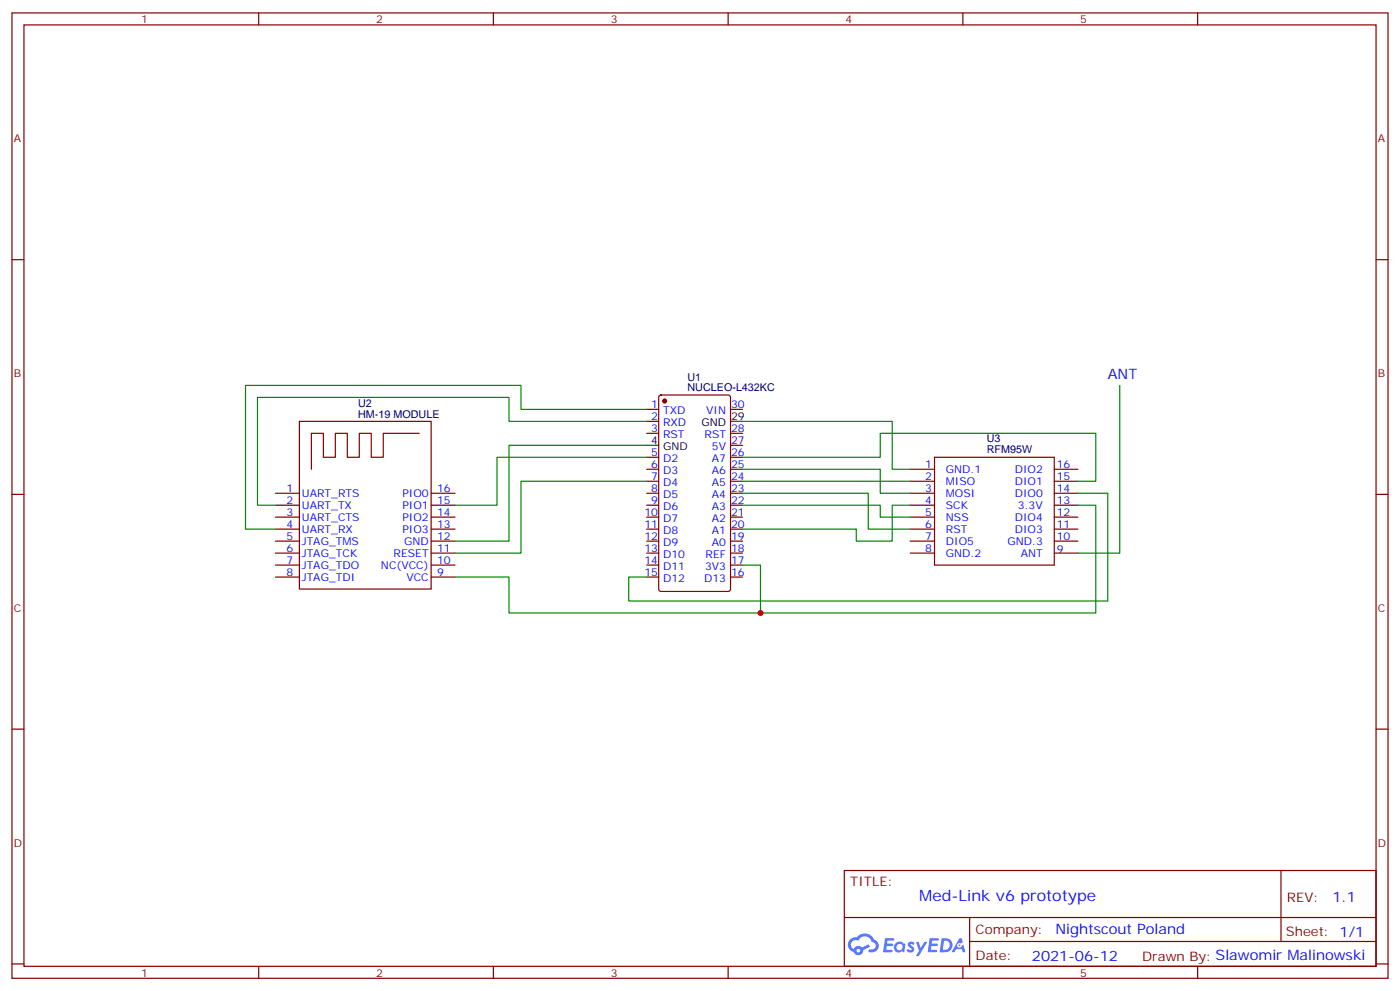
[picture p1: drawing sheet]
<svg xmlns="http://www.w3.org/2000/svg" width="412mm" height="292mm" viewBox="0 0 412 292" stroke-linecap="round" stroke-linejoin="round" font-family="sans-serif">
<g fill="none" stroke="#870000" stroke-width=".35">
<path d="M3.5 3.8h405.4v284.3h-405.4zM7.1 7.3h398.2v277.3h-398.2zM76.2 3.8v3.5M145.3 3.8v3.5M214.5 3.8v3.5M283.6 3.8v3.5M352.8 3.8v3.5M3.5 76.5h3.6M405.3 76.5h3.6M3.5 145.6h3.6M405.3 145.6h3.6M3.5 214.8h3.6"/>
<path d="M405.3 214.8h3.6M248.7 256.4h156.6v28.2h-156.6zM377.3 256.4v20.9M248.7 270.2h156.5M285.6 277.3h119.6M285.6 270.2v14.2M3.5 283.9h3.6M76.2 284.6v3.5M145.3 284.6v3.5M214.5 284.6v3.5M283.6 284.6v3.5M352.8 284.6v3.5"/>
<path d="M405.3 283.9h3.6"/>
</g>
<g fill="#5487ff">
<path d="M267.7 277.6a1.22 1.22 0 0 1 1.7 .2l-.4 .6a.47 .47 0 0 0-.3-.4 .47 .47 0 0 0-.5 .2l.1 .2a1.14 1.14 0 0 1 .8 1.8 1.14 1.14 0 0 1-1.9 0l-.2-.2 .5-.6 .7 .5a.29 .29 0 0 0 .3-.3 .29 .29 0 0 0-.2-.3 1.04 1.04 0 0 1-.6-1.7z"/>
<path d="M260.7 276.3h2.4l.3 .2-.2 .5-1.8 .1-.1 .8h1.5l.3 .4-.3 .4h-1.6l-.2 1.1h1.7l.2 .3-.2 .3-2.6 .1z"/>
<path d="M273.8 276.3h2.4l.3 .2-.1 .5-1.8 .1-.2 .8h1.6l.3 .4-.4 .4h-1.6l-.1 1.1h1.7l.2 .3-.2 .3-2.6 .1z"/>
<path d="M282.6 276.3h.7l.3 1.3-.6 .3a.69 .69 0 0 0-1 .3 .69 .69 0 0 0 .4 .9 .69 .69 0 0 0 .9-.6l.5-.2 .6 2.2h-.8l-.2-.9h-1.8l-.5 .9h-.8z"/>
<path d="M269.8 277.4h.8l.6 1.8 1.1-1.8h.9l-2.6 4.2h-.8l.9-1.5z"/>
<path d="M277.4 276.3l-.6 4.2h1.3a2.11 2.11 0 0 0 2.5-2.1 2.11 2.11 0 0 0-2.5-2.1zM278.1 277.1a1.39 1.39 0 0 1 1.7 1.4 1.39 1.39 0 0 1-1.8 1.3h-.3z"/>
<path d="M263.7 277.9a1.54 1.54 0 0 0-.1 2.2 1.54 1.54 0 0 0 2.2 .1l.6 .3 .3-2.3-.2-.3h-.4a1.49 1.49 0 0 0-2.4 0zM264 278.9a.94 .94 0 0 1 1.8 0 .94 .94 0 0 1-1.8 0z"/>
<path d="M250.4 276.7a2.18 2.18 0 0 0 1.1 3.7 1.44 1.44 0 0 0 1.6 .9 1.44 1.44 0 0 0 1.2-1.4l2-1.1-.5-.7-1.9 1a1.47 1.47 0 0 0-2.4 .4 1.39 1.39 0 0 1-.7-1.9 1.39 1.39 0 0 1 2-.5 2.12 2.12 0 0 1 2.2-1.3 2.12 2.12 0 0 1 1.9 1.7 1.14 1.14 0 0 1 1.1 1.4 1.14 1.14 0 0 1-1.7 .7 .43 .43 0 0 0-.5 .4 .43 .43 0 0 0 .4 .5 1.98 1.98 0 0 0 2.5-1.2 1.98 1.98 0 0 0-1.2-2.6 3.1 3.1 0 0 0-5.3-.6l-.9 .1zM252.3 280a.55 .55 0 0 1 1.1 0 .55 .55 0 0 1-1.1 0z"/>
<circle cx="282.6" cy="278.4" r=".26"/>
</g>
<circle cx="195.8" cy="118.1" r=".53" fill="#870000" stroke="#870000" stroke-width=".35"/>
<g fill="none" stroke="#870000" stroke-width=".35">
<path d="M194.3 116.6l.4-.3h19.8l.6 .5 .1 56.7-.5 .6-20 .1-.6-.5-.1-56.6zM88.2 124.1h38.8v49.4h-38.8zM123.5 127.6h-10.6v7.1h-3.5v-7.1h-3.6v7.1h-3.5v-7.1h-3.5v7.1h-3.6v-7.1h-3.5v10.6M190.5 120.6h3.5M190.5 124.1h3.5M190.5 127.6h3.5M190.5 134.7h3.5M190.5 138.2h3.5M215.2 120.6h3.5M215.2 127.6h3.5M215.2 134.7h3.5M215.2 138.2h3.5"/>
<path d="M215.2 131.2h3.5M268.1 138.2h7M275.3 134.7h35.3v31.7h-35.3zM310.6 138.2h6.9M81.1 145.3h7.1M81.1 148.8h7.1M81.1 152.3h7.1M81.1 155.9h7.1M81.1 159.4h7.1M127 145.3h7.1M127 148.8h7.1M127 152.3h7.1"/>
<path d="M127 155.9h7.1M127 159.4h7.1M190.5 141.7h3.5M190.5 145.3h3.5M190.5 148.8h3.5M190.5 152.3h3.5M190.5 155.9h3.5M190.5 159.4h3.5M215.2 141.7h3.5M215.2 145.3h3.5M215.2 148.8h3.5M215.2 152.3h3.5"/>
<path d="M215.2 155.9h3.5M215.2 159.4h3.5M268.1 141.7h7M268.1 145.3h7M268.1 148.8h7M268.1 152.3h7M268.1 155.9h7M268.1 159.4h7M310.6 141.7h6.9M310.6 145.3h6.9M310.6 148.8h6.9M310.6 152.3h6.9"/>
<path d="M310.6 155.9h6.9M310.6 159.4h6.9M81.1 162.9h7.1M81.1 166.4h7.1M81.1 170h7.1M127 162.9h7.1M127 166.4h7.1M127 170h7.1M190.5 162.9h3.5M190.5 166.4h3.5M190.5 170h3.5M215.2 162.9h3.5"/>
<path d="M215.2 166.4h3.5M215.2 170h3.5M268.1 162.9h7M310.6 162.9h6.9"/>
</g>
<path d="M190.5 131.2h3.5M215.2 124.1h3.5" fill="none" stroke="#000" stroke-width=".35"/>
<g fill="none" stroke="#008700" stroke-width=".35">
<path d="M329.8 113.5v49.4h-12.3M190.5 131.2h-40.6v28.2h-15.8M190.5 124.1h-40.6v-7h-74.1v31.7h5.3M190.5 120.6h-37v-7.1h-81.2v42.4h8.8M190.5 134.7h-44.1v14.1h-12.3M218.7 138.2h40.6v7.1h8.8M218.7 124.1h44.1v14.1h5.3M218.7 134.7h40.6v-7.1h63.5v14.1h-5.3M190.5 141.7h-37v21.2h-19.4M218.7 145.3h37.1v10.6h12.3M218.7 148.8h40.6v3.5h8.8M218.7 141.7h49.4"/>
<path d="M268.1 148.8h-5.3v10.6h-10.6v-3.5h-33.5M317.5 148.8h5.3v31.8h-98.8v-14.2h-5.3M317.5 145.3h8.8v31.7h-141.1v-7h5.3M134.1 170h15.8v10.6h74.1"/>
</g>
<circle cx="224" cy="180.6" r=".88" fill="#c00"/>
<text font-size="4.6" fill="#00f" x="270.8" y="265.4">Med-Link v6 prototype</text>
<g font-size="4.2" fill="#00f">
<text x="326.3" y="111.8">ANT</text>
<text x="392.5" y="265.7">1.1</text>
<text x="310.9" y="275.2">Nightscout Poland</text>
<text x="304" y="283">2021-06-12</text>
</g>
<g font-size="3.9" fill="#800">
<text x="250.5" y="261">TITLE:</text>
<text x="379.1" y="265.7">REV:</text>
<text x="287.4" y="275.2">Company:</text>
<text x="378.7" y="275.8">Sheet: 1/1</text>
<text x="287.4" y="282.9">Date:</text>
<text x="336.4" y="282.9">Drawn By: Slawomir Malinowski</text>
</g>
<g font-size="3.2" fill="#800">
<text x="41.6" y="6.8">1</text>
<text x="110.8" y="6.8">2</text>
<text x="179.9" y="6.8">3</text>
<text x="249.1" y="6.8">4</text>
<text x="318.2" y="6.8">5</text>
<text x="4.1" y="41.9">A</text>
<text x="405.9" y="41.9">A</text>
<text x="4.1" y="111.1">B</text>
<text x="405.9" y="111.1">B</text>
<text x="4.1" y="180.2">C</text>
<text x="405.9" y="180.2">C</text>
<text x="4.1" y="249.3">D</text>
<text x="405.9" y="249.3">D</text>
<text x="41.6" y="287.6">1</text>
<text x="110.8" y="287.6">2</text>
<text x="179.9" y="287.6">3</text>
<text x="249.1" y="287.6">4</text>
<text x="318.2" y="287.6">5</text>
</g>
<g font-size="3.2" fill="#000080">
<text x="202.5" y="112.1">U1</text>
<text x="105.5" y="119.8">U2</text>
<text x="202.5" y="115.3">NUCLEO-L432KC</text>
<text x="105.5" y="123">HM-19 MODULE</text>
<text x="290.7" y="130.3">U3</text>
<text x="290.7" y="133.5">RFM95W</text>
</g>
<g font-size="3.2" fill="#00f">
<text x="191.8" y="120.2">1</text>
<text x="191.8" y="123.8">2</text>
<text x="195.3" y="122">TXD</text>
<text x="195.3" y="125.5">RXD</text>
<text x="208" y="122">VIN</text>
<text x="215.4" y="120.2">30</text>
<text x="191.8" y="127.3">3</text>
<text x="195.3" y="129">RST</text>
<text x="207.6" y="129">RST</text>
<text x="215.4" y="130.8">27</text>
<text x="215.4" y="127.3">28</text>
<text x="191.8" y="134.3">5</text>
<text x="191.8" y="137.9">6</text>
<text x="195.3" y="136.1">D2</text>
<text x="209.7" y="136.1">A7</text>
<text x="209.7" y="132.6">5V</text>
<text x="215.4" y="137.9">25</text>
<text x="215.4" y="134.3">26</text>
<text x="272.5" y="137.9">1</text>
<text x="311.3" y="137.9">16</text>
<text x="191.8" y="141.4">7</text>
<text x="195.3" y="139.6">D3</text>
<text x="195.3" y="143.2">D4</text>
<text x="209.7" y="143.2">A5</text>
<text x="209.7" y="139.6">A6</text>
<text x="215.4" y="141.4">24</text>
<text x="272.5" y="141.4">2</text>
<text x="278.6" y="139.3">GND.1</text>
<text x="278.6" y="142.8">MISO</text>
<text x="298.9" y="142.8">DIO1</text>
<text x="298.9" y="139.3">DIO2</text>
<text x="311.3" y="141.4">15</text>
<text x="84.4" y="144.9">1</text>
<text x="84.4" y="148.4">2</text>
<text x="88.9" y="146.3">UART_RTS</text>
<text x="88.9" y="149.9">UART_TX</text>
<text x="118.5" y="149.9">PIO1</text>
<text x="118.5" y="146.3">PIO0</text>
<text x="128.8" y="148.4">15</text>
<text x="128.8" y="144.9">16</text>
<text x="191.8" y="144.9">8</text>
<text x="191.8" y="148.4">9</text>
<text x="195.3" y="146.7">D5</text>
<text x="209.7" y="146.7">A4</text>
<text x="215.4" y="148.4">22</text>
<text x="215.4" y="144.9">23</text>
<text x="272.5" y="144.9">3</text>
<text x="272.5" y="148.5">4</text>
<text x="278.6" y="146.3">MOSI</text>
<text x="278.6" y="149.8">SCK</text>
<text x="298.9" y="146.3">DIO0</text>
<text x="299.8" y="149.8">3.3V</text>
<text x="311.3" y="148.5">13</text>
<text x="311.3" y="144.9">14</text>
<text x="84.4" y="152">3</text>
<text x="84.4" y="155.5">4</text>
<text x="88.9" y="153.4">UART_CTS</text>
<text x="118.5" y="153.4">PIO2</text>
<text x="128.8" y="155.5">13</text>
<text x="128.8" y="152">14</text>
<text x="189.8" y="152">10</text>
<text x="189.8" y="155.5">11</text>
<text x="195.3" y="150.2">D6</text>
<text x="195.3" y="153.7">D7</text>
<text x="209.7" y="153.7">A2</text>
<text x="209.7" y="150.2">A3</text>
<text x="215.4" y="155.5">20</text>
<text x="215.4" y="152">21</text>
<text x="272.5" y="152">5</text>
<text x="272.5" y="155.5">6</text>
<text x="278.6" y="153.4">NSS</text>
<text x="298.9" y="153.4">DIO4</text>
<text x="311.3" y="155.5">11</text>
<text x="311.3" y="152">12</text>
<text x="84.4" y="159">5</text>
<text x="88.9" y="156.9">UART_RX</text>
<text x="88.9" y="160.4">JTAG_TMS</text>
<text x="118.5" y="156.9">PIO3</text>
<text x="119" y="160.4">GND</text>
<text x="128.8" y="159">12</text>
<text x="189.8" y="159">12</text>
<text x="195.3" y="157.3">D8</text>
<text x="195.3" y="160.8">D9</text>
<text x="209.7" y="160.8">A0</text>
<text x="209.7" y="157.3">A1</text>
<text x="215.4" y="159">19</text>
<text x="272.5" y="159">7</text>
<text x="278.6" y="160.4">DIO5</text>
<text x="278.6" y="156.9">RST</text>
<text x="296.7" y="160.4">GND.3</text>
<text x="298.9" y="156.9">DIO3</text>
<text x="311.3" y="159">10</text>
<text x="84.4" y="162.6">6</text>
<text x="84.4" y="166.1">7</text>
<text x="88.9" y="164">JTAG_TCK</text>
<text x="88.9" y="167.5">JTAG_TDO</text>
<text x="112.2" y="167.5">NC(VCC)</text>
<text x="116" y="164">RESET</text>
<text x="128.8" y="166.1">10</text>
<text x="128.8" y="162.6">11</text>
<text x="189.8" y="162.6">13</text>
<text x="189.8" y="166.1">14</text>
<text x="195.3" y="164.3">D10</text>
<text x="195.3" y="167.9">D11</text>
<text x="207.7" y="167.9">3V3</text>
<text x="207.9" y="164.3">REF</text>
<text x="215.4" y="166.1">17</text>
<text x="215.4" y="162.6">18</text>
<text x="272.5" y="162.6">8</text>
<text x="278.6" y="164">GND.2</text>
<text x="300.7" y="164">ANT</text>
<text x="311.3" y="162.9">9</text>
<text x="84.4" y="169.6">8</text>
<text x="88.9" y="171">JTAG_TDI</text>
<text x="119.7" y="171">VCC</text>
<text x="128.8" y="169.6">9</text>
<text x="189.8" y="169.6">15</text>
<text x="195.3" y="171.4">D12</text>
<text x="207.4" y="171.4">D13</text>
<text x="215.4" y="169.6">16</text>
</g>
<g font-size="3.2">
<text x="206.6" y="125.5">GND</text>
<text x="215.4" y="123.8">29</text>
<text x="191.8" y="130.8">4</text>
<text x="195.3" y="132.6">GND</text>
</g>
</svg>
